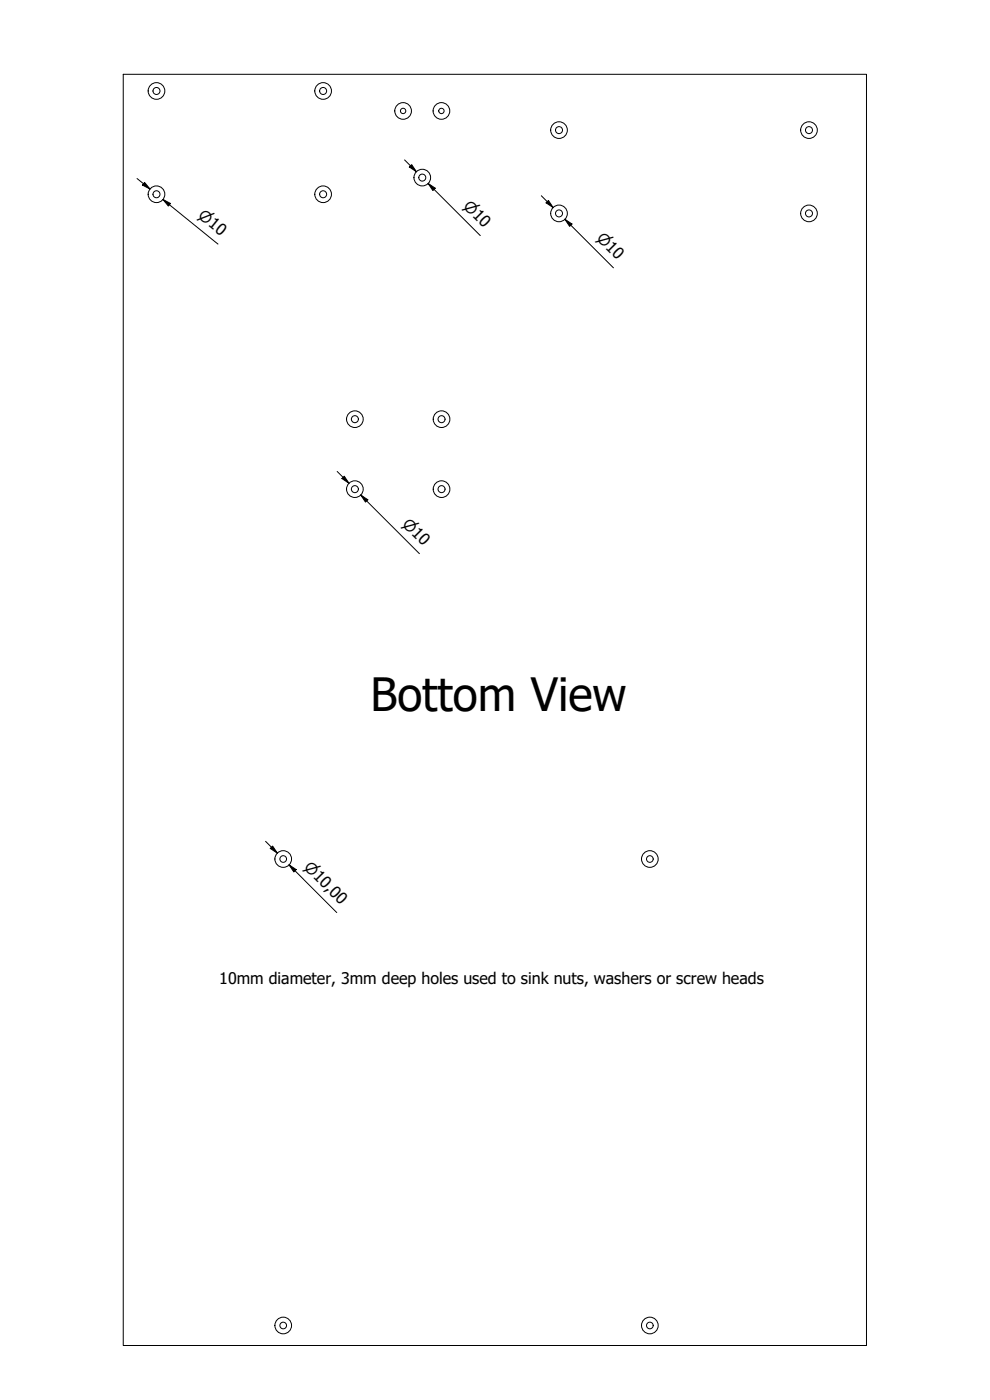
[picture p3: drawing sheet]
<svg xmlns="http://www.w3.org/2000/svg" width="297mm" height="420mm" viewBox="0 0 297 420" stroke-linecap="round" stroke-linejoin="round" font-family="sans-serif">
<!-- layer: Visible (ISO) -->
<g fill="none" stroke="#000" stroke-width=".3">
<path d="M37 22.3h223v381.5h-223z"/>
<circle cx="47" cy="27.3" r="1.05"/>
<circle cx="47" cy="27.3" r="2.5"/>
<circle cx="97" cy="27.3" r="1.05"/>
<circle cx="97" cy="27.3" r="2.5"/>
<circle cx="120.9" cy="33.3" r=".8"/>
<circle cx="120.9" cy="33.3" r="2.5"/>
<circle cx="132.4" cy="33.3" r=".8"/>
<circle cx="132.4" cy="33.3" r="2.5"/>
<circle cx="167.7" cy="39" r="1.05"/>
<circle cx="167.7" cy="39.1" r="2.5"/>
<circle cx="242.7" cy="39" r="1.05"/>
<circle cx="242.7" cy="39.1" r="2.5"/>
<circle cx="47" cy="58.3" r="1.05"/>
<circle cx="47" cy="58.3" r="2.5"/>
<circle cx="97" cy="58.3" r="1.05"/>
<circle cx="97" cy="58.3" r="2.5"/>
<circle cx="126.7" cy="53.3" r="1.05"/>
<circle cx="126.7" cy="53.3" r="2.5"/>
<circle cx="167.7" cy="64" r="1.05"/>
<circle cx="167.7" cy="64" r="2.5"/>
<circle cx="242.7" cy="64" r="1.05"/>
<circle cx="242.7" cy="64" r="2.5"/>
<circle cx="106.5" cy="125.8" r="1.05"/>
<circle cx="106.5" cy="125.8" r="2.5"/>
<circle cx="132.5" cy="125.8" r="1.05"/>
<circle cx="132.5" cy="125.8" r="2.5"/>
<circle cx="106.5" cy="146.8" r="1.05"/>
<circle cx="106.5" cy="146.8" r="2.5"/>
<circle cx="132.5" cy="146.8" r="1.05"/>
<circle cx="132.5" cy="146.8" r="2.5"/>
<circle cx="85" cy="257.8" r="1"/>
<circle cx="85" cy="257.8" r="2.5"/>
<circle cx="195" cy="257.8" r="1"/>
<circle cx="195" cy="257.8" r="2.5"/>
<circle cx="85" cy="397.8" r="1"/>
<circle cx="85" cy="397.8" r="2.5"/>
<circle cx="195" cy="397.8" r="1"/>
<circle cx="195" cy="397.8" r="2.5"/>
</g>
<!-- layer: Dimension (ISO) -->
<g fill="none" stroke="#000" stroke-width=".3">
<path d="M41.1 53.6l3.9 3.1M43.4 54.8l1.6 1.9-2.2-1.2zM48.9 59.9l2.2 1.2-.6 .7zM121.4 48l3.5 3.5M122.8 50.1l.7-.7 1.4 2.1zM128.5 55.1l2.1 1.4-.7 .7zM130.2 56.8l-1.7-1.7 15.6 15.6M162.4 58.7l3.6 3.6M50.8 61.4l-1.9-1.5 16.5 13.4M164.5 60.2l1.5 2.1-2.2-1.4zM169.5 65.8l2.1 1.4-.7 .7zM171.3 67.6l-1.8-1.8 14.6 14.6"/>
<path d="M101.2 141.5l3.5 3.5M102.6 143.6l.7-.7 1.4 2.1zM108.2 148.6l2.2 1.4-.7 .7zM110 150.3l-1.8-1.7 17.6 17.6M79.7 252.5l3.5 3.5M81.8 253.9l1.4 2.1-2.1-1.4zM86.7 259.6l2.2 1.4-.7 .7zM88.5 261.3l-1.8-1.7 14.3 14.3"/>
</g>
<g fill="#000">
<path d="M43.4 54.8l1.6 1.9-2.2-1.2z" fill-rule="evenodd"/>
<path d="M122.8 50.1l.7-.7 1.4 2.1z" fill-rule="evenodd"/>
<path d="M128.5 55.1l2.1 1.4-.7 .7z" fill-rule="evenodd"/>
<path d="M48.9 59.9l2.2 1.2-.6 .7z" fill-rule="evenodd"/>
<path d="M164.5 60.2l1.5 2.1-2.2-1.4z" fill-rule="evenodd"/>
<path d="M169.5 65.8l2.1 1.4-.7 .7z" fill-rule="evenodd"/>
<path d="M102.6 143.6l.7-.7 1.4 2.1z" fill-rule="evenodd"/>
<path d="M108.2 148.6l2.2 1.4-.7 .7z" fill-rule="evenodd"/>
<path d="M81.8 253.9l1.4 2.1-2.1-1.4z" fill-rule="evenodd"/>
<path d="M86.7 259.6l2.2 1.4-.7 .7z" fill-rule="evenodd"/>
</g>
<text font-size="13.8" x="111.1" y="213.4">Bottom View</text>
<text font-size="4.8" x="65.8" y="295.2">10mm diameter, 3mm deep holes used to sink nuts, washers or screw heads</text>
<g font-size="4.6">
<text x="59.2" y="65.1" transform="rotate(39 59.2 65.1)">⌀10</text>
<text x="138.8" y="62" transform="rotate(45 138.8 62)">⌀10</text>
<text x="178.7" y="71.7" transform="rotate(45 178.7 71.7)">⌀10</text>
<text x="120.5" y="157.4" transform="rotate(45 120.5 157.4)">⌀10</text>
<text x="91" y="260.4" transform="rotate(45 91 260.4)">⌀10,00</text>
</g>
</svg>
